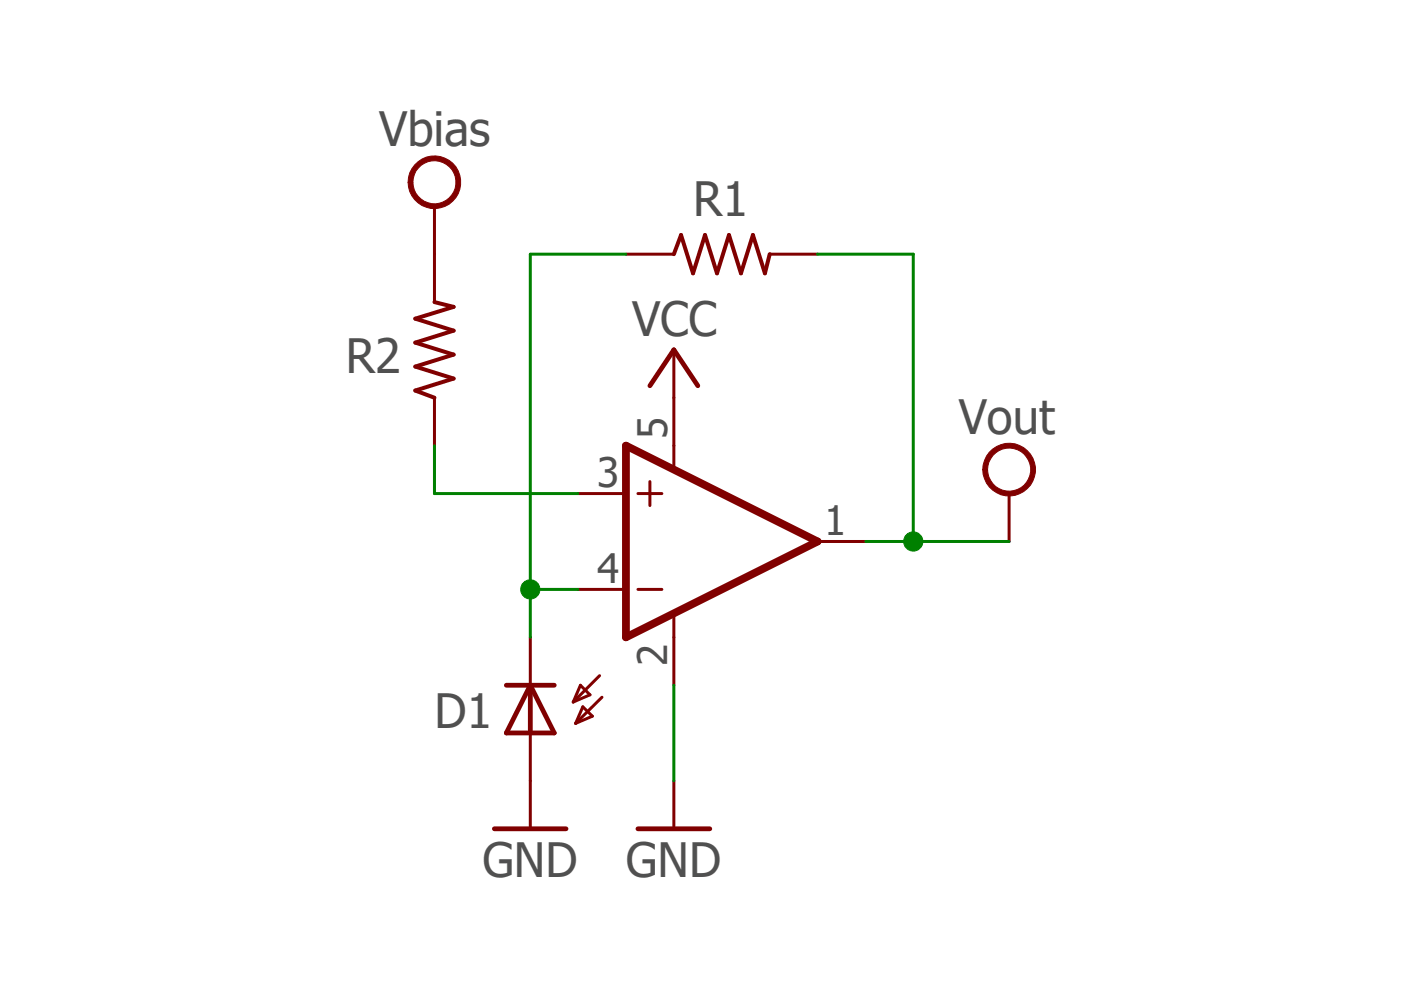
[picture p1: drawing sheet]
<?xml version="1.0" encoding="utf-8"?>
<!DOCTYPE eagle SYSTEM "eagle.dtd">
<eagle version="7.6.0">
<drawing>
<settings>
<setting alwaysvectorfont="no"/>
<setting verticaltext="up"/>
</settings>
<grid distance="0.1" unitdist="inch" unit="inch" style="lines" multiple="1" display="no" altdistance="0.01" altunitdist="inch" altunit="inch"/>
<schematic xreflabel="%F%N/%S.%C%R" xrefpart="/%S.%C%R">
<libraries>
<library name="supply1">
<symbols>
<symbol name="VCC">
<wire x1="1.27" y1="-1.905" x2="0" y2="0" width="0.254" layer="94"/>
<wire x1="0" y1="0" x2="-1.27" y2="-1.905" width="0.254" layer="94"/>
<text x="-2.54" y="-2.54" size="1.778" layer="96" rot="R90">&gt;VALUE</text>
<pin name="VCC" x="0" y="-2.54" visible="off" length="short" direction="sup" rot="R90"/>
</symbol>
<symbol name="GND">
<wire x1="-1.905" y1="0" x2="1.905" y2="0" width="0.254" layer="94"/>
<text x="-2.54" y="-2.54" size="1.778" layer="96">&gt;VALUE</text>
<pin name="GND" x="0" y="2.54" visible="off" length="short" direction="sup" rot="R270"/>
</symbol>
</symbols>
<devicesets>
<deviceset name="VCC" prefix="P+">
<gates>
<gate name="VCC" symbol="VCC" x="0" y="0"/>
</gates>
<devices>
<device name="">
<technologies>
<technology name=""/>
</technologies>
</device>
</devices>
</deviceset>
<deviceset name="GND" prefix="GND">
<gates>
<gate name="1" symbol="GND" x="0" y="0"/>
</gates>
<devices>
<device name="">
<technologies>
<technology name=""/>
</technologies>
</device>
</devices>
</deviceset>
</devicesets>
</library>
<library name="opto-trans-siemens">
<symbols>
<symbol name="OED">
<wire x1="1.27" y1="0" x2="0" y2="-2.54" width="0.254" layer="94"/>
<wire x1="0" y1="-2.54" x2="-1.27" y2="0" width="0.254" layer="94"/>
<wire x1="1.27" y1="-2.54" x2="0" y2="-2.54" width="0.254" layer="94"/>
<wire x1="0" y1="-2.54" x2="-1.27" y2="-2.54" width="0.254" layer="94"/>
<wire x1="1.27" y1="0" x2="0" y2="0" width="0.254" layer="94"/>
<wire x1="0" y1="2.54" x2="0" y2="0" width="0.1524" layer="94"/>
<wire x1="0" y1="0" x2="-1.27" y2="0" width="0.254" layer="94"/>
<wire x1="0" y1="0" x2="0" y2="-2.54" width="0.254" layer="94"/>
<wire x1="-3.683" y1="-3.048" x2="-2.286" y2="-1.651" width="0.1524" layer="94"/>
<wire x1="-2.286" y1="-1.651" x2="-3.175" y2="-2.032" width="0.1524" layer="94"/>
<wire x1="-3.175" y1="-2.032" x2="-2.667" y2="-2.54" width="0.1524" layer="94"/>
<wire x1="-2.667" y1="-2.54" x2="-2.286" y2="-1.651" width="0.1524" layer="94"/>
<wire x1="-2.413" y1="-0.508" x2="-3.302" y2="-0.889" width="0.1524" layer="94"/>
<wire x1="-3.302" y1="-0.889" x2="-2.794" y2="-1.397" width="0.1524" layer="94"/>
<wire x1="-2.794" y1="-1.397" x2="-2.413" y2="-0.508" width="0.1524" layer="94"/>
<wire x1="-3.81" y1="-1.905" x2="-2.413" y2="-0.508" width="0.1524" layer="94"/>
<text x="3.556" y="-4.318" size="1.778" layer="95" rot="R90">&gt;NAME</text>
<text x="5.715" y="-4.318" size="1.778" layer="96" rot="R90">&gt;VALUE</text>
<pin name="C" x="0" y="-5.08" visible="off" length="short" direction="pas" rot="R90"/>
<pin name="A" x="0" y="2.54" visible="off" length="point" direction="pas" rot="R270"/>
</symbol>
</symbols>
<devicesets>
<deviceset name="BP104" prefix="D">
<gates>
<gate name="1" symbol="OED" x="0" y="0"/>
</gates>
<devices>
<device name="" package="BP104">
<connects>
<connect gate="1" pin="A" pad="A"/>
<connect gate="1" pin="C" pad="K"/>
</connects>
<technologies>
<technology name="">
<attribute name="MF" value="VISHAY/TELEFUNKEN" constant="no"/>
<attribute name="MPN" value="BP104" constant="no"/>
<attribute name="OC_FARNELL" value="1779636" constant="no"/>
<attribute name="OC_NEWARK" value="14M4504" constant="no"/>
</technology>
</technologies>
</device>
</devices>
</deviceset>
</devicesets>
</library>
<library name="burr-brown">
<symbols>
<symbol name="OP-AMP+-">
<wire x1="-3.81" y1="3.175" x2="-3.81" y2="1.905" width="0.1524" layer="94"/>
<wire x1="-4.445" y1="2.54" x2="-3.175" y2="2.54" width="0.1524" layer="94"/>
<wire x1="-4.445" y1="-2.54" x2="-3.175" y2="-2.54" width="0.1524" layer="94"/>
<wire x1="-2.54" y1="5.08" x2="-2.54" y2="3.8862" width="0.1524" layer="94"/>
<wire x1="-2.54" y1="-3.9116" x2="-2.54" y2="-5.08" width="0.1524" layer="94"/>
<wire x1="5.08" y1="0" x2="-5.08" y2="5.08" width="0.4064" layer="94"/>
<wire x1="-5.08" y1="5.08" x2="-5.08" y2="-5.08" width="0.4064" layer="94"/>
<wire x1="-5.08" y1="-5.08" x2="5.08" y2="0" width="0.4064" layer="94"/>
<text x="2.54" y="5.715" size="1.778" layer="95">&gt;NAME</text>
<text x="2.54" y="-5.08" size="1.778" layer="96">&gt;VALUE</text>
<text x="-1.27" y="4.445" size="0.8128" layer="93" rot="R90">V+</text>
<text x="-1.27" y="-5.715" size="0.8128" layer="93" rot="R90">V-</text>
<pin name="-IN" x="-7.62" y="-2.54" visible="pad" length="short" direction="in"/>
<pin name="+IN" x="-7.62" y="2.54" visible="pad" length="short" direction="in"/>
<pin name="OUT" x="7.62" y="0" visible="pad" length="short" direction="out" rot="R180"/>
<pin name="V+" x="-2.54" y="7.62" visible="pad" length="short" direction="pwr" rot="R270"/>
<pin name="V-" x="-2.54" y="-7.62" visible="pad" length="short" direction="pwr" rot="R90"/>
</symbol>
</symbols>
<devicesets>
<deviceset name="OPA336" prefix="IC">
<gates>
<gate name="G$1" symbol="OP-AMP+-" x="0" y="0"/>
</gates>
<devices>
<device name="N" package="SOT23-5">
<connects>
<connect gate="G$1" pin="+IN" pad="3"/>
<connect gate="G$1" pin="-IN" pad="4"/>
<connect gate="G$1" pin="OUT" pad="1"/>
<connect gate="G$1" pin="V+" pad="5"/>
<connect gate="G$1" pin="V-" pad="2"/>
</connects>
<technologies>
<technology name="">
<attribute name="MF" value="" constant="no"/>
<attribute name="MPN" value="OPA336NA" constant="no"/>
<attribute name="OC_FARNELL" value="1212297" constant="no"/>
<attribute name="OC_NEWARK" value="01M8405" constant="no"/>
</technology>
</technologies>
</device>
<device name="U" package="SO08">
<connects>
<connect gate="G$1" pin="+IN" pad="3"/>
<connect gate="G$1" pin="-IN" pad="2"/>
<connect gate="G$1" pin="OUT" pad="6"/>
<connect gate="G$1" pin="V+" pad="7"/>
<connect gate="G$1" pin="V-" pad="4"/>
</connects>
<technologies>
<technology name="">
<attribute name="MF" value="TEXAS INSTRUMENT CONNECTORS" constant="no"/>
<attribute name="MPN" value="OPA336UA" constant="no"/>
<attribute name="OC_FARNELL" value="1459587" constant="no"/>
<attribute name="OC_NEWARK" value="35C1888" constant="no"/>
</technology>
</technologies>
</device>
<device name="P" package="DIL08">
<connects>
<connect gate="G$1" pin="+IN" pad="3"/>
<connect gate="G$1" pin="-IN" pad="2"/>
<connect gate="G$1" pin="OUT" pad="6"/>
<connect gate="G$1" pin="V+" pad="7"/>
<connect gate="G$1" pin="V-" pad="4"/>
</connects>
<technologies>
<technology name="">
<attribute name="MF" value="" constant="no"/>
<attribute name="MPN" value="" constant="no"/>
<attribute name="OC_FARNELL" value="unknown" constant="no"/>
<attribute name="OC_NEWARK" value="unknown" constant="no"/>
</technology>
</technologies>
</device>
</devices>
</deviceset>
</devicesets>
</library>
<library name="rcl">
<symbols>
<symbol name="R-US">
<wire x1="-2.54" y1="0" x2="-2.159" y2="1.016" width="0.2032" layer="94"/>
<wire x1="-2.159" y1="1.016" x2="-1.524" y2="-1.016" width="0.2032" layer="94"/>
<wire x1="-1.524" y1="-1.016" x2="-0.889" y2="1.016" width="0.2032" layer="94"/>
<wire x1="-0.889" y1="1.016" x2="-0.254" y2="-1.016" width="0.2032" layer="94"/>
<wire x1="-0.254" y1="-1.016" x2="0.381" y2="1.016" width="0.2032" layer="94"/>
<wire x1="0.381" y1="1.016" x2="1.016" y2="-1.016" width="0.2032" layer="94"/>
<wire x1="1.016" y1="-1.016" x2="1.651" y2="1.016" width="0.2032" layer="94"/>
<wire x1="1.651" y1="1.016" x2="2.286" y2="-1.016" width="0.2032" layer="94"/>
<wire x1="2.286" y1="-1.016" x2="2.54" y2="0" width="0.2032" layer="94"/>
<text x="-3.81" y="1.4986" size="1.778" layer="95">&gt;NAME</text>
<text x="-3.81" y="-3.302" size="1.778" layer="96">&gt;VALUE</text>
<pin name="2" x="5.08" y="0" visible="off" length="short" direction="pas" swaplevel="1" rot="R180"/>
<pin name="1" x="-5.08" y="0" visible="off" length="short" direction="pas" swaplevel="1"/>
</symbol>
</symbols>
<devicesets>
<deviceset name="R-US_" prefix="R" uservalue="yes">
<gates>
<gate name="G$1" symbol="R-US" x="0" y="0"/>
</gates>
<devices>
<device name="R0402" package="R0402">
<connects>
<connect gate="G$1" pin="1" pad="1"/>
<connect gate="G$1" pin="2" pad="2"/>
</connects>
<technologies>
<technology name=""/>
</technologies>
</device>
<device name="R0603" package="R0603">
<connects>
<connect gate="G$1" pin="1" pad="1"/>
<connect gate="G$1" pin="2" pad="2"/>
</connects>
<technologies>
<technology name=""/>
</technologies>
</device>
<device name="R0805" package="R0805">
<connects>
<connect gate="G$1" pin="1" pad="1"/>
<connect gate="G$1" pin="2" pad="2"/>
</connects>
<technologies>
<technology name=""/>
</technologies>
</device>
<device name="R0805W" package="R0805W">
<connects>
<connect gate="G$1" pin="1" pad="1"/>
<connect gate="G$1" pin="2" pad="2"/>
</connects>
<technologies>
<technology name=""/>
</technologies>
</device>
<device name="R1206" package="R1206">
<connects>
<connect gate="G$1" pin="1" pad="1"/>
<connect gate="G$1" pin="2" pad="2"/>
</connects>
<technologies>
<technology name=""/>
</technologies>
</device>
<device name="R1206W" package="R1206W">
<connects>
<connect gate="G$1" pin="1" pad="1"/>
<connect gate="G$1" pin="2" pad="2"/>
</connects>
<technologies>
<technology name=""/>
</technologies>
</device>
<device name="R1210" package="R1210">
<connects>
<connect gate="G$1" pin="1" pad="1"/>
<connect gate="G$1" pin="2" pad="2"/>
</connects>
<technologies>
<technology name=""/>
</technologies>
</device>
<device name="R1210W" package="R1210W">
<connects>
<connect gate="G$1" pin="1" pad="1"/>
<connect gate="G$1" pin="2" pad="2"/>
</connects>
<technologies>
<technology name=""/>
</technologies>
</device>
<device name="R2010" package="R2010">
<connects>
<connect gate="G$1" pin="1" pad="1"/>
<connect gate="G$1" pin="2" pad="2"/>
</connects>
<technologies>
<technology name=""/>
</technologies>
</device>
<device name="R2010W" package="R2010W">
<connects>
<connect gate="G$1" pin="1" pad="1"/>
<connect gate="G$1" pin="2" pad="2"/>
</connects>
<technologies>
<technology name=""/>
</technologies>
</device>
<device name="R2012" package="R2012">
<connects>
<connect gate="G$1" pin="1" pad="1"/>
<connect gate="G$1" pin="2" pad="2"/>
</connects>
<technologies>
<technology name=""/>
</technologies>
</device>
<device name="R2012W" package="R2012W">
<connects>
<connect gate="G$1" pin="1" pad="1"/>
<connect gate="G$1" pin="2" pad="2"/>
</connects>
<technologies>
<technology name=""/>
</technologies>
</device>
<device name="R2512" package="R2512">
<connects>
<connect gate="G$1" pin="1" pad="1"/>
<connect gate="G$1" pin="2" pad="2"/>
</connects>
<technologies>
<technology name=""/>
</technologies>
</device>
<device name="R2512W" package="R2512W">
<connects>
<connect gate="G$1" pin="1" pad="1"/>
<connect gate="G$1" pin="2" pad="2"/>
</connects>
<technologies>
<technology name=""/>
</technologies>
</device>
<device name="R3216" package="R3216">
<connects>
<connect gate="G$1" pin="1" pad="1"/>
<connect gate="G$1" pin="2" pad="2"/>
</connects>
<technologies>
<technology name=""/>
</technologies>
</device>
<device name="R3216W" package="R3216W">
<connects>
<connect gate="G$1" pin="1" pad="1"/>
<connect gate="G$1" pin="2" pad="2"/>
</connects>
<technologies>
<technology name=""/>
</technologies>
</device>
<device name="R3225" package="R3225">
<connects>
<connect gate="G$1" pin="1" pad="1"/>
<connect gate="G$1" pin="2" pad="2"/>
</connects>
<technologies>
<technology name=""/>
</technologies>
</device>
<device name="R3225W" package="R3225W">
<connects>
<connect gate="G$1" pin="1" pad="1"/>
<connect gate="G$1" pin="2" pad="2"/>
</connects>
<technologies>
<technology name=""/>
</technologies>
</device>
<device name="R5025" package="R5025">
<connects>
<connect gate="G$1" pin="1" pad="1"/>
<connect gate="G$1" pin="2" pad="2"/>
</connects>
<technologies>
<technology name=""/>
</technologies>
</device>
<device name="R5025W" package="R5025W">
<connects>
<connect gate="G$1" pin="1" pad="1"/>
<connect gate="G$1" pin="2" pad="2"/>
</connects>
<technologies>
<technology name=""/>
</technologies>
</device>
<device name="R6332" package="R6332">
<connects>
<connect gate="G$1" pin="1" pad="1"/>
<connect gate="G$1" pin="2" pad="2"/>
</connects>
<technologies>
<technology name=""/>
</technologies>
</device>
<device name="R6332W" package="R6332W">
<connects>
<connect gate="G$1" pin="1" pad="1"/>
<connect gate="G$1" pin="2" pad="2"/>
</connects>
<technologies>
<technology name=""/>
</technologies>
</device>
<device name="M0805" package="M0805">
<connects>
<connect gate="G$1" pin="1" pad="1"/>
<connect gate="G$1" pin="2" pad="2"/>
</connects>
<technologies>
<technology name=""/>
</technologies>
</device>
<device name="M1206" package="M1206">
<connects>
<connect gate="G$1" pin="1" pad="1"/>
<connect gate="G$1" pin="2" pad="2"/>
</connects>
<technologies>
<technology name=""/>
</technologies>
</device>
<device name="M1406" package="M1406">
<connects>
<connect gate="G$1" pin="1" pad="1"/>
<connect gate="G$1" pin="2" pad="2"/>
</connects>
<technologies>
<technology name=""/>
</technologies>
</device>
<device name="M2012" package="M2012">
<connects>
<connect gate="G$1" pin="1" pad="1"/>
<connect gate="G$1" pin="2" pad="2"/>
</connects>
<technologies>
<technology name=""/>
</technologies>
</device>
<device name="M2309" package="M2309">
<connects>
<connect gate="G$1" pin="1" pad="1"/>
<connect gate="G$1" pin="2" pad="2"/>
</connects>
<technologies>
<technology name=""/>
</technologies>
</device>
<device name="M3216" package="M3216">
<connects>
<connect gate="G$1" pin="1" pad="1"/>
<connect gate="G$1" pin="2" pad="2"/>
</connects>
<technologies>
<technology name=""/>
</technologies>
</device>
<device name="M3516" package="M3516">
<connects>
<connect gate="G$1" pin="1" pad="1"/>
<connect gate="G$1" pin="2" pad="2"/>
</connects>
<technologies>
<technology name=""/>
</technologies>
</device>
<device name="M5923" package="M5923">
<connects>
<connect gate="G$1" pin="1" pad="1"/>
<connect gate="G$1" pin="2" pad="2"/>
</connects>
<technologies>
<technology name=""/>
</technologies>
</device>
<device name="0204/5" package="0204/5">
<connects>
<connect gate="G$1" pin="1" pad="1"/>
<connect gate="G$1" pin="2" pad="2"/>
</connects>
<technologies>
<technology name=""/>
</technologies>
</device>
<device name="0204/7" package="0204/7">
<connects>
<connect gate="G$1" pin="1" pad="1"/>
<connect gate="G$1" pin="2" pad="2"/>
</connects>
<technologies>
<technology name=""/>
</technologies>
</device>
<device name="0207/10" package="0207/10">
<connects>
<connect gate="G$1" pin="1" pad="1"/>
<connect gate="G$1" pin="2" pad="2"/>
</connects>
<technologies>
<technology name=""/>
</technologies>
</device>
<device name="0207/12" package="0207/12">
<connects>
<connect gate="G$1" pin="1" pad="1"/>
<connect gate="G$1" pin="2" pad="2"/>
</connects>
<technologies>
<technology name=""/>
</technologies>
</device>
<device name="0207/15" package="0207/15">
<connects>
<connect gate="G$1" pin="1" pad="1"/>
<connect gate="G$1" pin="2" pad="2"/>
</connects>
<technologies>
<technology name=""/>
</technologies>
</device>
<device name="0207/2V" package="0207/2V">
<connects>
<connect gate="G$1" pin="1" pad="1"/>
<connect gate="G$1" pin="2" pad="2"/>
</connects>
<technologies>
<technology name=""/>
</technologies>
</device>
<device name="0207/5V" package="0207/5V">
<connects>
<connect gate="G$1" pin="1" pad="1"/>
<connect gate="G$1" pin="2" pad="2"/>
</connects>
<technologies>
<technology name=""/>
</technologies>
</device>
<device name="0207/7" package="0207/7">
<connects>
<connect gate="G$1" pin="1" pad="1"/>
<connect gate="G$1" pin="2" pad="2"/>
</connects>
<technologies>
<technology name=""/>
</technologies>
</device>
<device name="0309/10" package="0309/10">
<connects>
<connect gate="G$1" pin="1" pad="1"/>
<connect gate="G$1" pin="2" pad="2"/>
</connects>
<technologies>
<technology name=""/>
</technologies>
</device>
<device name="0309/12" package="0309/12">
<connects>
<connect gate="G$1" pin="1" pad="1"/>
<connect gate="G$1" pin="2" pad="2"/>
</connects>
<technologies>
<technology name=""/>
</technologies>
</device>
<device name="0411/12" package="0411/12">
<connects>
<connect gate="G$1" pin="1" pad="1"/>
<connect gate="G$1" pin="2" pad="2"/>
</connects>
<technologies>
<technology name=""/>
</technologies>
</device>
<device name="0411/15" package="0411/15">
<connects>
<connect gate="G$1" pin="1" pad="1"/>
<connect gate="G$1" pin="2" pad="2"/>
</connects>
<technologies>
<technology name=""/>
</technologies>
</device>
<device name="0411/3V" package="0411V">
<connects>
<connect gate="G$1" pin="1" pad="1"/>
<connect gate="G$1" pin="2" pad="2"/>
</connects>
<technologies>
<technology name=""/>
</technologies>
</device>
<device name="0414/15" package="0414/15">
<connects>
<connect gate="G$1" pin="1" pad="1"/>
<connect gate="G$1" pin="2" pad="2"/>
</connects>
<technologies>
<technology name=""/>
</technologies>
</device>
<device name="0414/5V" package="0414V">
<connects>
<connect gate="G$1" pin="1" pad="1"/>
<connect gate="G$1" pin="2" pad="2"/>
</connects>
<technologies>
<technology name=""/>
</technologies>
</device>
<device name="0617/17" package="0617/17">
<connects>
<connect gate="G$1" pin="1" pad="1"/>
<connect gate="G$1" pin="2" pad="2"/>
</connects>
<technologies>
<technology name=""/>
</technologies>
</device>
<device name="0617/22" package="0617/22">
<connects>
<connect gate="G$1" pin="1" pad="1"/>
<connect gate="G$1" pin="2" pad="2"/>
</connects>
<technologies>
<technology name=""/>
</technologies>
</device>
<device name="0617/5V" package="0617V">
<connects>
<connect gate="G$1" pin="1" pad="1"/>
<connect gate="G$1" pin="2" pad="2"/>
</connects>
<technologies>
<technology name=""/>
</technologies>
</device>
<device name="0922/22" package="0922/22">
<connects>
<connect gate="G$1" pin="1" pad="1"/>
<connect gate="G$1" pin="2" pad="2"/>
</connects>
<technologies>
<technology name=""/>
</technologies>
</device>
<device name="0613/5V" package="P0613V">
<connects>
<connect gate="G$1" pin="1" pad="1"/>
<connect gate="G$1" pin="2" pad="2"/>
</connects>
<technologies>
<technology name=""/>
</technologies>
</device>
<device name="0613/15" package="P0613/15">
<connects>
<connect gate="G$1" pin="1" pad="1"/>
<connect gate="G$1" pin="2" pad="2"/>
</connects>
<technologies>
<technology name=""/>
</technologies>
</device>
<device name="0817/22" package="P0817/22">
<connects>
<connect gate="G$1" pin="1" pad="1"/>
<connect gate="G$1" pin="2" pad="2"/>
</connects>
<technologies>
<technology name=""/>
</technologies>
</device>
<device name="0817/7V" package="P0817V">
<connects>
<connect gate="G$1" pin="1" pad="1"/>
<connect gate="G$1" pin="2" pad="2"/>
</connects>
<technologies>
<technology name=""/>
</technologies>
</device>
<device name="V234/12" package="V234/12">
<connects>
<connect gate="G$1" pin="1" pad="1"/>
<connect gate="G$1" pin="2" pad="2"/>
</connects>
<technologies>
<technology name=""/>
</technologies>
</device>
<device name="V235/17" package="V235/17">
<connects>
<connect gate="G$1" pin="1" pad="1"/>
<connect gate="G$1" pin="2" pad="2"/>
</connects>
<technologies>
<technology name=""/>
</technologies>
</device>
<device name="V526-0" package="V526-0">
<connects>
<connect gate="G$1" pin="1" pad="1"/>
<connect gate="G$1" pin="2" pad="2"/>
</connects>
<technologies>
<technology name=""/>
</technologies>
</device>
<device name="MELF0102AX" package="MINI_MELF-0102AX">
<connects>
<connect gate="G$1" pin="1" pad="1"/>
<connect gate="G$1" pin="2" pad="2"/>
</connects>
<technologies>
<technology name=""/>
</technologies>
</device>
<device name="0922V" package="0922V">
<connects>
<connect gate="G$1" pin="1" pad="1"/>
<connect gate="G$1" pin="2" pad="2"/>
</connects>
<technologies>
<technology name=""/>
</technologies>
</device>
<device name="MELF0102R" package="MINI_MELF-0102R">
<connects>
<connect gate="G$1" pin="1" pad="1"/>
<connect gate="G$1" pin="2" pad="2"/>
</connects>
<technologies>
<technology name=""/>
</technologies>
</device>
<device name="MELF0102W" package="MINI_MELF-0102W">
<connects>
<connect gate="G$1" pin="1" pad="1"/>
<connect gate="G$1" pin="2" pad="2"/>
</connects>
<technologies>
<technology name=""/>
</technologies>
</device>
<device name="MELF0204R" package="MINI_MELF-0204R">
<connects>
<connect gate="G$1" pin="1" pad="1"/>
<connect gate="G$1" pin="2" pad="2"/>
</connects>
<technologies>
<technology name=""/>
</technologies>
</device>
<device name="MELF0204W" package="MINI_MELF-0204W">
<connects>
<connect gate="G$1" pin="1" pad="1"/>
<connect gate="G$1" pin="2" pad="2"/>
</connects>
<technologies>
<technology name=""/>
</technologies>
</device>
<device name="MELF0207R" package="MINI_MELF-0207R">
<connects>
<connect gate="G$1" pin="1" pad="1"/>
<connect gate="G$1" pin="2" pad="2"/>
</connects>
<technologies>
<technology name=""/>
</technologies>
</device>
<device name="MELF0207W" package="MINI_MELF-0207W">
<connects>
<connect gate="G$1" pin="1" pad="1"/>
<connect gate="G$1" pin="2" pad="2"/>
</connects>
<technologies>
<technology name=""/>
</technologies>
</device>
<device name="RDH/15" package="RDH/15">
<connects>
<connect gate="G$1" pin="1" pad="1"/>
<connect gate="G$1" pin="2" pad="2"/>
</connects>
<technologies>
<technology name=""/>
</technologies>
</device>
<device name="0204/2V" package="0204V">
<connects>
<connect gate="G$1" pin="1" pad="1"/>
<connect gate="G$1" pin="2" pad="2"/>
</connects>
<technologies>
<technology name=""/>
</technologies>
</device>
<device name="0309/V" package="0309V">
<connects>
<connect gate="G$1" pin="1" pad="1"/>
<connect gate="G$1" pin="2" pad="2"/>
</connects>
<technologies>
<technology name=""/>
</technologies>
</device>
<device name="R0201" package="R0201">
<connects>
<connect gate="G$1" pin="1" pad="1"/>
<connect gate="G$1" pin="2" pad="2"/>
</connects>
<technologies>
<technology name=""/>
</technologies>
</device>
<device name="VMTA55" package="VMTA55">
<connects>
<connect gate="G$1" pin="1" pad="1"/>
<connect gate="G$1" pin="2" pad="2"/>
</connects>
<technologies>
<technology name=""/>
</technologies>
</device>
<device name="VMTB60" package="VMTB60">
<connects>
<connect gate="G$1" pin="1" pad="1"/>
<connect gate="G$1" pin="2" pad="2"/>
</connects>
<technologies>
<technology name=""/>
</technologies>
</device>
<device name="VTA52" package="VTA52">
<connects>
<connect gate="G$1" pin="1" pad="1"/>
<connect gate="G$1" pin="2" pad="2"/>
</connects>
<technologies>
<technology name=""/>
</technologies>
</device>
<device name="VTA53" package="VTA53">
<connects>
<connect gate="G$1" pin="1" pad="1"/>
<connect gate="G$1" pin="2" pad="2"/>
</connects>
<technologies>
<technology name=""/>
</technologies>
</device>
<device name="VTA54" package="VTA54">
<connects>
<connect gate="G$1" pin="1" pad="1"/>
<connect gate="G$1" pin="2" pad="2"/>
</connects>
<technologies>
<technology name=""/>
</technologies>
</device>
<device name="VTA55" package="VTA55">
<connects>
<connect gate="G$1" pin="1" pad="1"/>
<connect gate="G$1" pin="2" pad="2"/>
</connects>
<technologies>
<technology name=""/>
</technologies>
</device>
<device name="VTA56" package="VTA56">
<connects>
<connect gate="G$1" pin="1" pad="1"/>
<connect gate="G$1" pin="2" pad="2"/>
</connects>
<technologies>
<technology name=""/>
</technologies>
</device>
<device name="R4527" package="R4527">
<connects>
<connect gate="G$1" pin="1" pad="1"/>
<connect gate="G$1" pin="2" pad="2"/>
</connects>
<technologies>
<technology name=""/>
</technologies>
</device>
<device name="WSC0001" package="WSC0001">
<connects>
<connect gate="G$1" pin="1" pad="1"/>
<connect gate="G$1" pin="2" pad="2"/>
</connects>
<technologies>
<technology name=""/>
</technologies>
</device>
<device name="WSC0002" package="WSC0002">
<connects>
<connect gate="G$1" pin="1" pad="1"/>
<connect gate="G$1" pin="2" pad="2"/>
</connects>
<technologies>
<technology name=""/>
</technologies>
</device>
<device name="WSC01/2" package="WSC01/2">
<connects>
<connect gate="G$1" pin="1" pad="1"/>
<connect gate="G$1" pin="2" pad="2"/>
</connects>
<technologies>
<technology name=""/>
</technologies>
</device>
<device name="WSC2515" package="WSC2515">
<connects>
<connect gate="G$1" pin="1" pad="1"/>
<connect gate="G$1" pin="2" pad="2"/>
</connects>
<technologies>
<technology name=""/>
</technologies>
</device>
<device name="WSC4527" package="WSC4527">
<connects>
<connect gate="G$1" pin="1" pad="1"/>
<connect gate="G$1" pin="2" pad="2"/>
</connects>
<technologies>
<technology name=""/>
</technologies>
</device>
<device name="WSC6927" package="WSC6927">
<connects>
<connect gate="G$1" pin="1" pad="1"/>
<connect gate="G$1" pin="2" pad="2"/>
</connects>
<technologies>
<technology name=""/>
</technologies>
</device>
<device name="R1218" package="R1218">
<connects>
<connect gate="G$1" pin="1" pad="1"/>
<connect gate="G$1" pin="2" pad="2"/>
</connects>
<technologies>
<technology name=""/>
</technologies>
</device>
<device name="1812X7R" package="1812X7R">
<connects>
<connect gate="G$1" pin="1" pad="1"/>
<connect gate="G$1" pin="2" pad="2"/>
</connects>
<technologies>
<technology name=""/>
</technologies>
</device>
<device name="01005" package="R01005">
<connects>
<connect gate="G$1" pin="1" pad="1"/>
<connect gate="G$1" pin="2" pad="2"/>
</connects>
<technologies>
<technology name=""/>
</technologies>
</device>
</devices>
</deviceset>
</devicesets>
</library>
<library name="supply2">
<symbols>
<symbol name="VCC">
<circle x="0" y="1.27" radius="1.27" width="0.254" layer="94"/>
<text x="-1.905" y="3.175" size="1.778" layer="96">&gt;VALUE</text>
<pin name="VCC" x="0" y="-2.54" visible="off" length="short" direction="sup" rot="R90"/>
</symbol>
</symbols>
<devicesets>
<deviceset name="VCC" prefix="SUPPLY">
<gates>
<gate name="G$1" symbol="VCC" x="0" y="0"/>
</gates>
<devices>
<device name="">
<technologies>
<technology name=""/>
</technologies>
</device>
</devices>
</deviceset>
</devicesets>
</library>
</libraries>
<attributes>
</attributes>
<variantdefs>
</variantdefs>
<classes>
<class number="0" name="default" width="0" drill="0">
</class>
</classes>
<parts>
<part name="P+1" library="supply1" deviceset="VCC" device=""/>
<part name="GND1" library="supply1" deviceset="GND" device=""/>
<part name="D1" library="opto-trans-siemens" deviceset="BP104" device=""/>
<part name="IC1" library="burr-brown" deviceset="OPA336" device="N" value=""/>
<part name="GND2" library="supply1" deviceset="GND" device=""/>
<part name="R1" library="rcl" deviceset="R-US_" device="0204/5"/>
<part name="SUPPLY1" library="supply2" deviceset="VCC" device="" value="Vout"/>
<part name="R2" library="rcl" deviceset="R-US_" device="0204/5"/>
<part name="SUPPLY2" library="supply2" deviceset="VCC" device="" value="Vbias"/>
</parts>
<sheets>
<sheet>
<plain>
</plain>
<instances>
<instance part="P+1" gate="VCC" x="50.8" y="71.12"/>
<instance part="GND1" gate="1" x="43.18" y="45.72"/>
<instance part="D1" gate="1" x="43.18" y="50.8" rot="R180"/>
<instance part="IC1" gate="G$1" x="53.34" y="60.96"/>
<instance part="GND2" gate="1" x="50.8" y="45.72"/>
<instance part="R1" gate="G$1" x="53.34" y="76.2"/>
<instance part="SUPPLY1" gate="G$1" x="68.58" y="63.5"/>
<instance part="R2" gate="G$1" x="38.1" y="71.12" rot="R90"/>
<instance part="SUPPLY2" gate="G$1" x="38.1" y="78.74"/>
</instances>
<busses>
</busses>
<nets>
<net name="GND" class="0">
<segment>
<pinref part="D1" gate="1" pin="A"/>
<pinref part="GND1" gate="1" pin="GND"/>
</segment>
<segment>
<pinref part="IC1" gate="G$1" pin="V-"/>
<pinref part="GND2" gate="1" pin="GND"/>
<wire x1="50.8" y1="48.26" x2="50.8" y2="53.34" width="0.1524" layer="91"/>
</segment>
</net>
<net name="N$1" class="0">
<segment>
<pinref part="D1" gate="1" pin="C"/>
<wire x1="43.18" y1="55.88" x2="43.18" y2="58.42" width="0.1524" layer="91"/>
<pinref part="R1" gate="G$1" pin="1"/>
<wire x1="43.18" y1="58.42" x2="43.18" y2="76.2" width="0.1524" layer="91"/>
<wire x1="43.18" y1="76.2" x2="48.26" y2="76.2" width="0.1524" layer="91"/>
<pinref part="IC1" gate="G$1" pin="-IN"/>
<wire x1="45.72" y1="58.42" x2="43.18" y2="58.42" width="0.1524" layer="91"/>
<junction x="43.18" y="58.42"/>
</segment>
</net>
<net name="VCC" class="0">
<segment>
<pinref part="IC1" gate="G$1" pin="V+"/>
<pinref part="P+1" gate="VCC" pin="VCC"/>
</segment>
<segment>
<pinref part="IC1" gate="G$1" pin="OUT"/>
<wire x1="68.58" y1="60.96" x2="63.5" y2="60.96" width="0.1524" layer="91"/>
<pinref part="SUPPLY1" gate="G$1" pin="VCC"/>
<pinref part="R1" gate="G$1" pin="2"/>
<wire x1="63.5" y1="60.96" x2="60.96" y2="60.96" width="0.1524" layer="91"/>
<wire x1="58.42" y1="76.2" x2="63.5" y2="76.2" width="0.1524" layer="91"/>
<wire x1="63.5" y1="76.2" x2="63.5" y2="60.96" width="0.1524" layer="91"/>
<junction x="63.5" y="60.96"/>
</segment>
<segment>
<pinref part="R2" gate="G$1" pin="2"/>
<pinref part="SUPPLY2" gate="G$1" pin="VCC"/>
</segment>
</net>
<net name="N$2" class="0">
<segment>
<pinref part="IC1" gate="G$1" pin="+IN"/>
<wire x1="45.72" y1="63.5" x2="38.1" y2="63.5" width="0.1524" layer="91"/>
<pinref part="R2" gate="G$1" pin="1"/>
<wire x1="38.1" y1="63.5" x2="38.1" y2="66.04" width="0.1524" layer="91"/>
</segment>
</net>
</nets>
</sheet>
</sheets>
</schematic>
</drawing>
</eagle>
